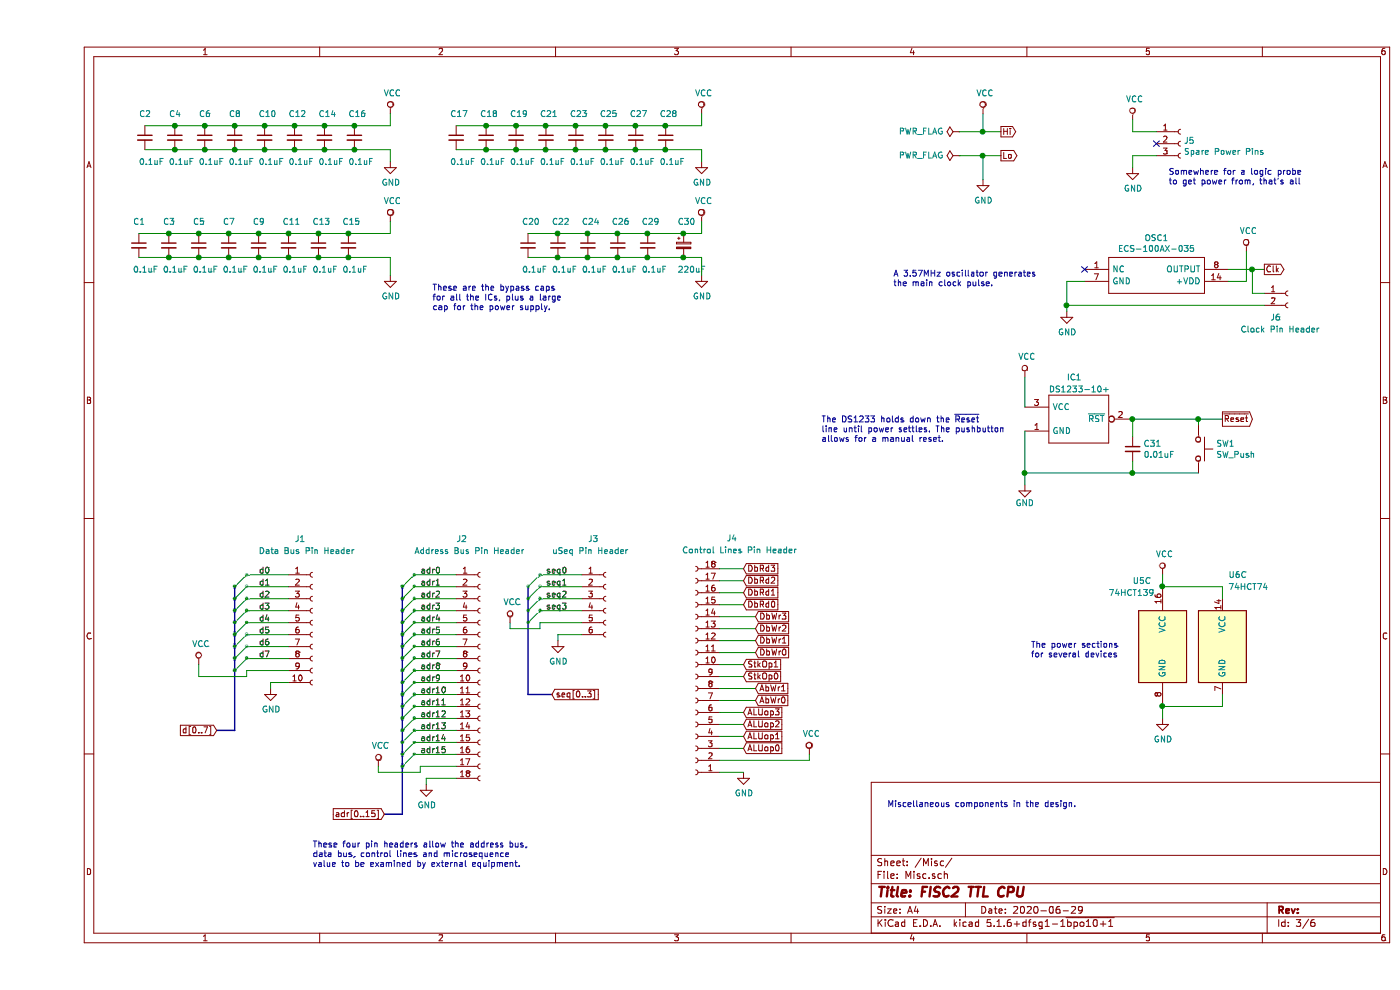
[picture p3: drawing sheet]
EESchema Schematic File Version 4
EELAYER 30 0
EELAYER END
$Descr A4 11693 8268
encoding utf-8
Sheet 3 6
Title "FISC2 TTL CPU"
Date "2020-06-29"
Rev ""
Comp ""
Comment1 ""
Comment2 ""
Comment3 ""
Comment4 ""
$EndDescr
$Comp
L power:VCC #PWR023
U 1 1
P 7900 950
F 0 "#PWR023" H 7900 800 50  0001 C CNN
F 1 "VCC" H 7917 1123 50  0000 C CNN
F 2 "" H 7900 950 50  0001 C CNN
F 3 "" H 7900 950 50  0001 C CNN
	1    7900 950 
	1    0    0    -1  
$EndComp
$Comp
L power:GND #PWR024
U 1 1
P 7900 1500
F 0 "#PWR024" H 7900 1250 50  0001 C CNN
F 1 "GND" H 7905 1327 50  0000 C CNN
F 2 "" H 7900 1500 50  0001 C CNN
F 3 "" H 7900 1500 50  0001 C CNN
	1    7900 1500
	1    0    0    -1  
$EndComp
$Comp
L power:PWR_FLAG #FLG01
U 1 1
P 7700 1100
F 0 "#FLG01" H 7700 1175 50  0001 C CNN
F 1 "PWR_FLAG" V 7700 1227 50  0000 L CNN
F 2 "" H 7700 1100 50  0001 C CNN
F 3 "~" H 7700 1100 50  0001 C CNN
	1    7700 1100
	0    -1   -1   0   
$EndComp
$Comp
L power:PWR_FLAG #FLG02
U 1 1
P 7700 1300
F 0 "#FLG02" H 7700 1375 50  0001 C CNN
F 1 "PWR_FLAG" V 7700 1427 50  0000 L CNN
F 2 "" H 7700 1300 50  0001 C CNN
F 3 "~" H 7700 1300 50  0001 C CNN
	1    7700 1300
	0    -1   -1   0   
$EndComp
Wire Wire Line
	7700 1100 7900 1100
Wire Wire Line
	7900 1100 7900 950 
Wire Wire Line
	7700 1300 7900 1300
Wire Wire Line
	7900 1300 7900 1500
Text GLabel 8050 1100 2    50   Output ~ 0
Hi
Text GLabel 8050 1300 2    50   Output ~ 0
Lo
Wire Wire Line
	8050 1100 7900 1100
Connection ~ 7900 1100
Wire Wire Line
	8050 1300 7900 1300
Connection ~ 7900 1300
Text GLabel 10250 2250 2    50   Output ~ 0
Clk
Text GLabel 9900 3500 2    50   Output ~ 0
~Reset
$Comp
L Device:C_Small C2
U 1 1
P 900 1150
F 0 "C2" H 850 1350 50  0000 L CNN
F 1 "0.1uF" H 850 950 50  0000 L CNN
F 2 "Capacitor_SMD:C_0603_1608Metric_Pad1.05x0.95mm_HandSolder" H 900 1150 50  0001 C CNN
F 3 "~" H 900 1150 50  0001 C CNN
F 4 "Bypass caps" H 900 1150 50  0001 C CNN "Description"
	1    900  1150
	1    0    0    -1  
$EndComp
$Comp
L Device:C_Small C4
U 1 1
P 1150 1150
F 0 "C4" H 1100 1350 50  0000 L CNN
F 1 "0.1uF" H 1100 950 50  0000 L CNN
F 2 "Capacitor_SMD:C_0603_1608Metric_Pad1.05x0.95mm_HandSolder" H 1150 1150 50  0001 C CNN
F 3 "~" H 1150 1150 50  0001 C CNN
F 4 "Bypass caps" H 1150 1150 50  0001 C CNN "Description"
	1    1150 1150
	1    0    0    -1  
$EndComp
$Comp
L Device:C_Small C6
U 1 1
P 1400 1150
F 0 "C6" H 1350 1350 50  0000 L CNN
F 1 "0.1uF" H 1350 950 50  0000 L CNN
F 2 "Capacitor_SMD:C_0603_1608Metric_Pad1.05x0.95mm_HandSolder" H 1400 1150 50  0001 C CNN
F 3 "~" H 1400 1150 50  0001 C CNN
F 4 "Bypass caps" H 1400 1150 50  0001 C CNN "Description"
	1    1400 1150
	1    0    0    -1  
$EndComp
$Comp
L Device:C_Small C8
U 1 1
P 1650 1150
F 0 "C8" H 1600 1350 50  0000 L CNN
F 1 "0.1uF" H 1600 950 50  0000 L CNN
F 2 "Capacitor_SMD:C_0603_1608Metric_Pad1.05x0.95mm_HandSolder" H 1650 1150 50  0001 C CNN
F 3 "~" H 1650 1150 50  0001 C CNN
F 4 "Bypass caps" H 1650 1150 50  0001 C CNN "Description"
	1    1650 1150
	1    0    0    -1  
$EndComp
$Comp
L Device:C_Small C10
U 1 1
P 1900 1150
F 0 "C10" H 1850 1350 50  0000 L CNN
F 1 "0.1uF" H 1850 950 50  0000 L CNN
F 2 "Capacitor_SMD:C_0603_1608Metric_Pad1.05x0.95mm_HandSolder" H 1900 1150 50  0001 C CNN
F 3 "~" H 1900 1150 50  0001 C CNN
F 4 "Bypass caps" H 1900 1150 50  0001 C CNN "Description"
	1    1900 1150
	1    0    0    -1  
$EndComp
$Comp
L Device:C_Small C12
U 1 1
P 2150 1150
F 0 "C12" H 2100 1350 50  0000 L CNN
F 1 "0.1uF" H 2100 950 50  0000 L CNN
F 2 "Capacitor_SMD:C_0603_1608Metric_Pad1.05x0.95mm_HandSolder" H 2150 1150 50  0001 C CNN
F 3 "~" H 2150 1150 50  0001 C CNN
F 4 "Bypass caps" H 2150 1150 50  0001 C CNN "Description"
	1    2150 1150
	1    0    0    -1  
$EndComp
$Comp
L Device:C_Small C14
U 1 1
P 2400 1150
F 0 "C14" H 2350 1350 50  0000 L CNN
F 1 "0.1uF" H 2350 950 50  0000 L CNN
F 2 "Capacitor_SMD:C_0603_1608Metric_Pad1.05x0.95mm_HandSolder" H 2400 1150 50  0001 C CNN
F 3 "~" H 2400 1150 50  0001 C CNN
F 4 "Bypass caps" H 2400 1150 50  0001 C CNN "Description"
	1    2400 1150
	1    0    0    -1  
$EndComp
$Comp
L Device:C_Small C16
U 1 1
P 2650 1150
F 0 "C16" H 2600 1350 50  0000 L CNN
F 1 "0.1uF" H 2600 950 50  0000 L CNN
F 2 "Capacitor_SMD:C_0603_1608Metric_Pad1.05x0.95mm_HandSolder" H 2650 1150 50  0001 C CNN
F 3 "~" H 2650 1150 50  0001 C CNN
F 4 "Bypass caps" H 2650 1150 50  0001 C CNN "Description"
	1    2650 1150
	1    0    0    -1  
$EndComp
Wire Wire Line
	900  1050 1150 1050
Wire Wire Line
	1150 1050 1400 1050
Connection ~ 1150 1050
Wire Wire Line
	1400 1050 1650 1050
Connection ~ 1400 1050
Wire Wire Line
	1650 1050 1900 1050
Connection ~ 1650 1050
Wire Wire Line
	1900 1050 2150 1050
Connection ~ 1900 1050
Wire Wire Line
	2150 1050 2400 1050
Connection ~ 2150 1050
Wire Wire Line
	2400 1050 2650 1050
Connection ~ 2400 1050
Wire Wire Line
	900  1250 1150 1250
Wire Wire Line
	1150 1250 1400 1250
Connection ~ 1150 1250
Wire Wire Line
	1400 1250 1650 1250
Connection ~ 1400 1250
Wire Wire Line
	1650 1250 1900 1250
Connection ~ 1650 1250
Wire Wire Line
	2150 1250 1900 1250
Connection ~ 1900 1250
Wire Wire Line
	2150 1250 2400 1250
Connection ~ 2150 1250
Wire Wire Line
	2400 1250 2650 1250
Connection ~ 2400 1250
$Comp
L power:VCC #PWR010
U 1 1
P 2950 950
F 0 "#PWR010" H 2950 800 50  0001 C CNN
F 1 "VCC" H 2967 1123 50  0000 C CNN
F 2 "" H 2950 950 50  0001 C CNN
F 3 "" H 2950 950 50  0001 C CNN
	1    2950 950 
	1    0    0    -1  
$EndComp
$Comp
L power:GND #PWR011
U 1 1
P 2950 1350
F 0 "#PWR011" H 2950 1100 50  0001 C CNN
F 1 "GND" H 2955 1177 50  0000 C CNN
F 2 "" H 2950 1350 50  0001 C CNN
F 3 "" H 2950 1350 50  0001 C CNN
	1    2950 1350
	1    0    0    -1  
$EndComp
Wire Wire Line
	2650 1250 2950 1250
Wire Wire Line
	2950 1250 2950 1350
Connection ~ 2650 1250
Wire Wire Line
	2650 1050 2950 1050
Wire Wire Line
	2950 1050 2950 950 
Connection ~ 2650 1050
$Comp
L Device:C_Small C17
U 1 1
P 3500 1150
F 0 "C17" H 3450 1350 50  0000 L CNN
F 1 "0.1uF" H 3450 950 50  0000 L CNN
F 2 "Capacitor_SMD:C_0603_1608Metric_Pad1.05x0.95mm_HandSolder" H 3500 1150 50  0001 C CNN
F 3 "~" H 3500 1150 50  0001 C CNN
F 4 "Bypass caps" H 3500 1150 50  0001 C CNN "Description"
	1    3500 1150
	1    0    0    -1  
$EndComp
$Comp
L Device:C_Small C18
U 1 1
P 3750 1150
F 0 "C18" H 3700 1350 50  0000 L CNN
F 1 "0.1uF" H 3700 950 50  0000 L CNN
F 2 "Capacitor_SMD:C_0603_1608Metric_Pad1.05x0.95mm_HandSolder" H 3750 1150 50  0001 C CNN
F 3 "~" H 3750 1150 50  0001 C CNN
F 4 "Bypass caps" H 3750 1150 50  0001 C CNN "Description"
	1    3750 1150
	1    0    0    -1  
$EndComp
$Comp
L Device:C_Small C19
U 1 1
P 4000 1150
F 0 "C19" H 3950 1350 50  0000 L CNN
F 1 "0.1uF" H 3950 950 50  0000 L CNN
F 2 "Capacitor_SMD:C_0603_1608Metric_Pad1.05x0.95mm_HandSolder" H 4000 1150 50  0001 C CNN
F 3 "~" H 4000 1150 50  0001 C CNN
F 4 "Bypass caps" H 4000 1150 50  0001 C CNN "Description"
	1    4000 1150
	1    0    0    -1  
$EndComp
$Comp
L Device:C_Small C21
U 1 1
P 4250 1150
F 0 "C21" H 4200 1350 50  0000 L CNN
F 1 "0.1uF" H 4200 950 50  0000 L CNN
F 2 "Capacitor_SMD:C_0603_1608Metric_Pad1.05x0.95mm_HandSolder" H 4250 1150 50  0001 C CNN
F 3 "~" H 4250 1150 50  0001 C CNN
F 4 "Bypass caps" H 4250 1150 50  0001 C CNN "Description"
	1    4250 1150
	1    0    0    -1  
$EndComp
$Comp
L Device:C_Small C23
U 1 1
P 4500 1150
F 0 "C23" H 4450 1350 50  0000 L CNN
F 1 "0.1uF" H 4450 950 50  0000 L CNN
F 2 "Capacitor_SMD:C_0603_1608Metric_Pad1.05x0.95mm_HandSolder" H 4500 1150 50  0001 C CNN
F 3 "~" H 4500 1150 50  0001 C CNN
F 4 "Bypass caps" H 4500 1150 50  0001 C CNN "Description"
	1    4500 1150
	1    0    0    -1  
$EndComp
$Comp
L Device:C_Small C25
U 1 1
P 4750 1150
F 0 "C25" H 4700 1350 50  0000 L CNN
F 1 "0.1uF" H 4700 950 50  0000 L CNN
F 2 "Capacitor_SMD:C_0603_1608Metric_Pad1.05x0.95mm_HandSolder" H 4750 1150 50  0001 C CNN
F 3 "~" H 4750 1150 50  0001 C CNN
F 4 "Bypass caps" H 4750 1150 50  0001 C CNN "Description"
	1    4750 1150
	1    0    0    -1  
$EndComp
$Comp
L Device:C_Small C27
U 1 1
P 5000 1150
F 0 "C27" H 4950 1350 50  0000 L CNN
F 1 "0.1uF" H 4950 950 50  0000 L CNN
F 2 "Capacitor_SMD:C_0603_1608Metric_Pad1.05x0.95mm_HandSolder" H 5000 1150 50  0001 C CNN
F 3 "~" H 5000 1150 50  0001 C CNN
F 4 "Bypass caps" H 5000 1150 50  0001 C CNN "Description"
	1    5000 1150
	1    0    0    -1  
$EndComp
$Comp
L Device:C_Small C28
U 1 1
P 5250 1150
F 0 "C28" H 5200 1350 50  0000 L CNN
F 1 "0.1uF" H 5200 950 50  0000 L CNN
F 2 "Capacitor_SMD:C_0603_1608Metric_Pad1.05x0.95mm_HandSolder" H 5250 1150 50  0001 C CNN
F 3 "~" H 5250 1150 50  0001 C CNN
F 4 "Bypass caps" H 5250 1150 50  0001 C CNN "Description"
	1    5250 1150
	1    0    0    -1  
$EndComp
Wire Wire Line
	3500 1050 3750 1050
Wire Wire Line
	3750 1050 4000 1050
Connection ~ 3750 1050
Wire Wire Line
	4000 1050 4250 1050
Connection ~ 4000 1050
Wire Wire Line
	4250 1050 4500 1050
Connection ~ 4250 1050
Wire Wire Line
	4500 1050 4750 1050
Connection ~ 4500 1050
Wire Wire Line
	4750 1050 5000 1050
Connection ~ 4750 1050
Wire Wire Line
	5000 1050 5250 1050
Connection ~ 5000 1050
Wire Wire Line
	3500 1250 3750 1250
Wire Wire Line
	3750 1250 4000 1250
Connection ~ 3750 1250
Wire Wire Line
	4000 1250 4250 1250
Connection ~ 4000 1250
Wire Wire Line
	4250 1250 4500 1250
Connection ~ 4250 1250
Wire Wire Line
	4750 1250 4500 1250
Connection ~ 4500 1250
Wire Wire Line
	4750 1250 5000 1250
Connection ~ 4750 1250
Wire Wire Line
	5000 1250 5250 1250
Connection ~ 5000 1250
$Comp
L power:VCC #PWR017
U 1 1
P 5550 950
F 0 "#PWR017" H 5550 800 50  0001 C CNN
F 1 "VCC" H 5567 1123 50  0000 C CNN
F 2 "" H 5550 950 50  0001 C CNN
F 3 "" H 5550 950 50  0001 C CNN
	1    5550 950 
	1    0    0    -1  
$EndComp
$Comp
L power:GND #PWR018
U 1 1
P 5550 1350
F 0 "#PWR018" H 5550 1100 50  0001 C CNN
F 1 "GND" H 5555 1177 50  0000 C CNN
F 2 "" H 5550 1350 50  0001 C CNN
F 3 "" H 5550 1350 50  0001 C CNN
	1    5550 1350
	1    0    0    -1  
$EndComp
Wire Wire Line
	5250 1250 5550 1250
Wire Wire Line
	5550 1250 5550 1350
Connection ~ 5250 1250
Wire Wire Line
	5250 1050 5550 1050
Wire Wire Line
	5550 1050 5550 950 
Connection ~ 5250 1050
$Comp
L Device:C_Small C1
U 1 1
P 850 2050
F 0 "C1" H 800 2250 50  0000 L CNN
F 1 "0.1uF" H 800 1850 50  0000 L CNN
F 2 "Capacitor_SMD:C_0603_1608Metric_Pad1.05x0.95mm_HandSolder" H 850 2050 50  0001 C CNN
F 3 "~" H 850 2050 50  0001 C CNN
F 4 "Bypass caps" H 850 2050 50  0001 C CNN "Description"
	1    850  2050
	1    0    0    -1  
$EndComp
$Comp
L Device:C_Small C3
U 1 1
P 1100 2050
F 0 "C3" H 1050 2250 50  0000 L CNN
F 1 "0.1uF" H 1050 1850 50  0000 L CNN
F 2 "Capacitor_SMD:C_0603_1608Metric_Pad1.05x0.95mm_HandSolder" H 1100 2050 50  0001 C CNN
F 3 "~" H 1100 2050 50  0001 C CNN
F 4 "Bypass caps" H 1100 2050 50  0001 C CNN "Description"
	1    1100 2050
	1    0    0    -1  
$EndComp
$Comp
L Device:C_Small C5
U 1 1
P 1350 2050
F 0 "C5" H 1300 2250 50  0000 L CNN
F 1 "0.1uF" H 1300 1850 50  0000 L CNN
F 2 "Capacitor_SMD:C_0603_1608Metric_Pad1.05x0.95mm_HandSolder" H 1350 2050 50  0001 C CNN
F 3 "~" H 1350 2050 50  0001 C CNN
F 4 "Bypass caps" H 1350 2050 50  0001 C CNN "Description"
	1    1350 2050
	1    0    0    -1  
$EndComp
$Comp
L Device:C_Small C7
U 1 1
P 1600 2050
F 0 "C7" H 1550 2250 50  0000 L CNN
F 1 "0.1uF" H 1550 1850 50  0000 L CNN
F 2 "Capacitor_SMD:C_0603_1608Metric_Pad1.05x0.95mm_HandSolder" H 1600 2050 50  0001 C CNN
F 3 "~" H 1600 2050 50  0001 C CNN
F 4 "Bypass caps" H 1600 2050 50  0001 C CNN "Description"
	1    1600 2050
	1    0    0    -1  
$EndComp
$Comp
L Device:C_Small C9
U 1 1
P 1850 2050
F 0 "C9" H 1800 2250 50  0000 L CNN
F 1 "0.1uF" H 1800 1850 50  0000 L CNN
F 2 "Capacitor_SMD:C_0603_1608Metric_Pad1.05x0.95mm_HandSolder" H 1850 2050 50  0001 C CNN
F 3 "~" H 1850 2050 50  0001 C CNN
F 4 "Bypass caps" H 1850 2050 50  0001 C CNN "Description"
	1    1850 2050
	1    0    0    -1  
$EndComp
$Comp
L Device:C_Small C11
U 1 1
P 2100 2050
F 0 "C11" H 2050 2250 50  0000 L CNN
F 1 "0.1uF" H 2050 1850 50  0000 L CNN
F 2 "Capacitor_SMD:C_0603_1608Metric_Pad1.05x0.95mm_HandSolder" H 2100 2050 50  0001 C CNN
F 3 "~" H 2100 2050 50  0001 C CNN
F 4 "Bypass caps" H 2100 2050 50  0001 C CNN "Description"
	1    2100 2050
	1    0    0    -1  
$EndComp
$Comp
L Device:C_Small C13
U 1 1
P 2350 2050
F 0 "C13" H 2300 2250 50  0000 L CNN
F 1 "0.1uF" H 2300 1850 50  0000 L CNN
F 2 "Capacitor_SMD:C_0603_1608Metric_Pad1.05x0.95mm_HandSolder" H 2350 2050 50  0001 C CNN
F 3 "~" H 2350 2050 50  0001 C CNN
F 4 "Bypass caps" H 2350 2050 50  0001 C CNN "Description"
	1    2350 2050
	1    0    0    -1  
$EndComp
Wire Wire Line
	850  1950 1100 1950
Wire Wire Line
	1100 1950 1350 1950
Connection ~ 1100 1950
Wire Wire Line
	1350 1950 1600 1950
Connection ~ 1350 1950
Wire Wire Line
	1600 1950 1850 1950
Connection ~ 1600 1950
Wire Wire Line
	1850 1950 2100 1950
Connection ~ 1850 1950
Wire Wire Line
	2100 1950 2350 1950
Connection ~ 2100 1950
Connection ~ 2350 1950
Wire Wire Line
	850  2150 1100 2150
Wire Wire Line
	1100 2150 1350 2150
Connection ~ 1100 2150
Wire Wire Line
	1350 2150 1600 2150
Connection ~ 1350 2150
Wire Wire Line
	1600 2150 1850 2150
Connection ~ 1600 2150
Wire Wire Line
	2100 2150 1850 2150
Connection ~ 1850 2150
Wire Wire Line
	2100 2150 2350 2150
Connection ~ 2100 2150
Connection ~ 2350 2150
$Comp
L power:VCC #PWR012
U 1 1
P 2950 1850
F 0 "#PWR012" H 2950 1700 50  0001 C CNN
F 1 "VCC" H 2967 2023 50  0000 C CNN
F 2 "" H 2950 1850 50  0001 C CNN
F 3 "" H 2950 1850 50  0001 C CNN
	1    2950 1850
	1    0    0    -1  
$EndComp
$Comp
L power:GND #PWR013
U 1 1
P 2950 2300
F 0 "#PWR013" H 2950 2050 50  0001 C CNN
F 1 "GND" H 2955 2127 50  0000 C CNN
F 2 "" H 2950 2300 50  0001 C CNN
F 3 "" H 2950 2300 50  0001 C CNN
	1    2950 2300
	1    0    0    -1  
$EndComp
Wire Wire Line
	2950 2150 2950 2300
$Comp
L 74LS593:QX14T50B1.843200B50TT OSC1
U 1 1
P 8750 2250
F 0 "OSC1" H 9350 2515 50  0000 C CNN
F 1 "ECS-100AX-035" H 9350 2424 50  0000 C CNN
F 2 "Oscillator:Oscillator_DIP-14" H 9800 2350 50  0001 L CNN
F 3 "http://docs-emea.rs-online.com/webdocs/127f/0900766b8127fc57.pdf" H 9800 2250 50  0001 L CNN
F 4 "Oscillator" H 9800 2150 50  0001 L CNN "Description"
F 5 "Qantek" H 9800 1950 50  0001 L CNN "Manufacturer_Name"
F 6 "QX14T50B1.843200B50TT" H 9800 1850 50  0001 L CNN "Manufacturer_Part_Number"
F 7 "1735868" H 9800 1550 50  0001 L CNN "RS Part Number"
F 8 "http://uk.rs-online.com/web/p/products/1735868" H 9800 1450 50  0001 L CNN "RS Price/Stock"
F 9 "70418025" H 9800 1350 50  0001 L CNN "Allied_Number"
F 10 "http://www.alliedelec.com/qantek-qx14t50b18-43200b50tt/70418025/" H 9800 1250 50  0001 L CNN "Allied Price/Stock"
	1    8750 2250
	1    0    0    -1  
$EndComp
NoConn ~ 8750 2250
$Comp
L power:GND #PWR027
U 1 1
P 8600 2600
F 0 "#PWR027" H 8600 2350 50  0001 C CNN
F 1 "GND" H 8605 2427 50  0000 C CNN
F 2 "" H 8600 2600 50  0001 C CNN
F 3 "" H 8600 2600 50  0001 C CNN
	1    8600 2600
	1    0    0    -1  
$EndComp
$Comp
L power:VCC #PWR032
U 1 1
P 10100 2100
F 0 "#PWR032" H 10100 1950 50  0001 C CNN
F 1 "VCC" H 10117 2273 50  0000 C CNN
F 2 "" H 10100 2100 50  0001 C CNN
F 3 "" H 10100 2100 50  0001 C CNN
	1    10100 2100
	1    0    0    -1  
$EndComp
Wire Wire Line
	10100 2100 10100 2350
Wire Wire Line
	10100 2350 9950 2350
Wire Wire Line
	8750 2350 8600 2350
Wire Wire Line
	8600 2350 8600 2550
Wire Wire Line
	9950 2250 10150 2250
$Comp
L Connector:Conn_01x10_Female J1
U 1 1
P 2300 5200
F 0 "J1" H 2150 5900 50  0000 L CNN
F 1 "Data Bus Pin Header" H 1850 5800 50  0000 L CNN
F 2 "Connector_PinSocket_2.54mm:PinSocket_1x10_P2.54mm_Vertical" H 2300 5200 50  0001 C CNN
F 3 "~" H 2300 5200 50  0001 C CNN
F 4 "Data Bus Pin Header" H 2300 5200 50  0001 C CNN "Description"
	1    2300 5200
	1    0    0    -1  
$EndComp
$Comp
L Connector:Conn_01x18_Female J2
U 1 1
P 3700 5600
F 0 "J2" H 3500 6700 50  0000 L CNN
F 1 "Address Bus Pin Header" H 3150 6600 50  0000 L CNN
F 2 "Connector_PinSocket_2.54mm:PinSocket_1x18_P2.54mm_Vertical" H 3700 5600 50  0001 C CNN
F 3 "~" H 3700 5600 50  0001 C CNN
F 4 "Address Bus Pin Header" H 3700 5600 50  0001 C CNN "Description"
	1    3700 5600
	1    0    0    -1  
$EndComp
$Comp
L Connector:Conn_01x06_Female J3
U 1 1
P 4750 5000
F 0 "J3" H 4600 5500 50  0000 L CNN
F 1 "uSeq Pin Header" H 4300 5400 50  0000 L CNN
F 2 "Connector_PinSocket_2.54mm:PinSocket_1x06_P2.54mm_Vertical" H 4750 5000 50  0001 C CNN
F 3 "~" H 4750 5000 50  0001 C CNN
F 4 "uSeq Pin Header" H 4750 5000 50  0001 C CNN "Description"
	1    4750 5000
	1    0    0    -1  
$EndComp
Entry Wire Line
	1650 4900 1750 4800
Wire Wire Line
	1750 4800 2100 4800
Entry Wire Line
	1650 5000 1750 4900
Entry Wire Line
	1750 5000 1650 5100
Entry Wire Line
	1650 5200 1750 5100
Entry Wire Line
	1650 5300 1750 5200
Entry Wire Line
	1650 5400 1750 5300
Entry Wire Line
	1650 5500 1750 5400
Entry Wire Line
	1650 5600 1750 5500
Entry Wire Line
	3050 4900 3150 4800
Entry Wire Line
	3050 5000 3150 4900
Entry Wire Line
	3050 5100 3150 5000
Entry Wire Line
	3050 5200 3150 5100
Entry Wire Line
	3050 5300 3150 5200
Entry Wire Line
	3050 5400 3150 5300
Entry Wire Line
	3050 5500 3150 5400
Entry Wire Line
	3050 5600 3150 5500
Entry Wire Line
	3050 5700 3150 5600
Entry Wire Line
	3050 5800 3150 5700
Entry Wire Line
	3050 5900 3150 5800
Entry Wire Line
	3050 6000 3150 5900
Entry Wire Line
	3050 6100 3150 6000
Entry Wire Line
	3050 6200 3150 6100
Entry Wire Line
	3050 6300 3150 6200
Entry Wire Line
	3050 6400 3150 6300
Entry Wire Line
	4100 4900 4200 4800
Entry Wire Line
	4100 5000 4200 4900
Entry Wire Line
	4100 5100 4200 5000
Entry Wire Line
	4100 5200 4200 5100
Wire Wire Line
	1750 4900 2100 4900
Wire Wire Line
	1750 5000 2100 5000
Wire Wire Line
	1750 5100 2100 5100
Wire Wire Line
	1750 5200 2100 5200
Wire Wire Line
	1750 5300 2100 5300
Wire Wire Line
	1750 5400 2100 5400
Wire Wire Line
	1750 5500 2100 5500
Wire Wire Line
	3150 4800 3500 4800
Wire Wire Line
	3150 4900 3500 4900
Wire Wire Line
	3150 5000 3500 5000
Wire Wire Line
	3150 5100 3500 5100
Wire Wire Line
	3150 5200 3500 5200
Wire Wire Line
	3150 5300 3500 5300
Wire Wire Line
	3150 5400 3500 5400
Wire Wire Line
	3500 5500 3150 5500
Wire Wire Line
	3150 5600 3500 5600
Wire Wire Line
	3500 5700 3150 5700
Wire Wire Line
	3150 5800 3500 5800
Wire Wire Line
	3500 5900 3150 5900
Wire Wire Line
	3150 6000 3500 6000
Wire Wire Line
	3500 6100 3150 6100
Wire Wire Line
	3150 6200 3500 6200
Wire Wire Line
	3500 6300 3150 6300
Wire Wire Line
	4550 5100 4200 5100
Wire Wire Line
	4200 5000 4550 5000
Wire Wire Line
	4200 4900 4550 4900
Wire Wire Line
	4550 4800 4200 4800
$Comp
L power:GND #PWR08
U 1 1
P 1950 5750
F 0 "#PWR08" H 1950 5500 50  0001 C CNN
F 1 "GND" H 1955 5577 50  0000 C CNN
F 2 "" H 1950 5750 50  0001 C CNN
F 3 "" H 1950 5750 50  0001 C CNN
	1    1950 5750
	1    0    0    -1  
$EndComp
$Comp
L power:GND #PWR016
U 1 1
P 4350 5350
F 0 "#PWR016" H 4350 5100 50  0001 C CNN
F 1 "GND" H 4355 5177 50  0000 C CNN
F 2 "" H 4350 5350 50  0001 C CNN
F 3 "" H 4350 5350 50  0001 C CNN
	1    4350 5350
	1    0    0    -1  
$EndComp
$Comp
L power:GND #PWR014
U 1 1
P 3250 6550
F 0 "#PWR014" H 3250 6300 50  0001 C CNN
F 1 "GND" H 3255 6377 50  0000 C CNN
F 2 "" H 3250 6550 50  0001 C CNN
F 3 "" H 3250 6550 50  0001 C CNN
	1    3250 6550
	1    0    0    -1  
$EndComp
Wire Wire Line
	2100 5700 1950 5700
Wire Wire Line
	1950 5700 1950 5750
Wire Wire Line
	4550 5300 4350 5300
Wire Wire Line
	4350 5300 4350 5350
Wire Wire Line
	3500 6500 3250 6500
Wire Wire Line
	3250 6500 3250 6550
Text GLabel 1500 6100 0    50   Input ~ 0
d[0..7]
Wire Bus Line
	1500 6100 1650 6100
Text Label 1850 4800 0    50   ~ 0
d0
Text Label 1850 4900 0    50   ~ 0
d1
Text Label 1850 5000 0    50   ~ 0
d2
Text Label 1850 5100 0    50   ~ 0
d3
Text Label 1850 5200 0    50   ~ 0
d4
Text Label 1850 5300 0    50   ~ 0
d5
Text Label 1850 5400 0    50   ~ 0
d6
Text Label 1850 5500 0    50   ~ 0
d7
Text GLabel 2900 6800 0    50   Input ~ 0
adr[0..15]
Wire Bus Line
	2900 6800 3050 6800
Text Label 3200 4800 0    50   ~ 0
adr0
Text Label 3200 4900 0    50   ~ 0
adr1
Text Label 3200 5000 0    50   ~ 0
adr2
Text Label 3200 5100 0    50   ~ 0
adr3
Text Label 3200 5200 0    50   ~ 0
adr4
Text Label 3200 5300 0    50   ~ 0
adr5
Text Label 3200 5400 0    50   ~ 0
adr6
Text Label 3200 5500 0    50   ~ 0
adr7
Text Label 3200 5600 0    50   ~ 0
adr8
Text Label 3200 5700 0    50   ~ 0
adr9
Text Label 3200 5800 0    50   ~ 0
adr10
Text Label 3200 5900 0    50   ~ 0
adr11
Text Label 3200 6000 0    50   ~ 0
adr12
Text Label 3200 6100 0    50   ~ 0
adr13
Text Label 3200 6200 0    50   ~ 0
adr14
Text Label 3200 6300 0    50   ~ 0
adr15
Text Label 4250 4800 0    50   ~ 0
seq0
Text Label 4250 4900 0    50   ~ 0
seq1
Text Label 4250 5000 0    50   ~ 0
seq2
Text Label 4250 5100 0    50   ~ 0
seq3
Text GLabel 4300 5800 2    50   Input ~ 0
seq[0..3]
Wire Bus Line
	4100 5800 4300 5800
$Comp
L power:GND #PWR026
U 1 1
P 8250 4050
F 0 "#PWR026" H 8250 3800 50  0001 C CNN
F 1 "GND" H 8250 3900 50  0000 C CNN
F 2 "" H 8250 4050 50  0001 C CNN
F 3 "" H 8250 4050 50  0001 C CNN
	1    8250 4050
	1    0    0    -1  
$EndComp
$Comp
L power:VCC #PWR025
U 1 1
P 8250 3150
F 0 "#PWR025" H 8250 3000 50  0001 C CNN
F 1 "VCC" H 8267 3323 50  0000 C CNN
F 2 "" H 8250 3150 50  0001 C CNN
F 3 "" H 8250 3150 50  0001 C CNN
	1    8250 3150
	1    0    0    -1  
$EndComp
Wire Wire Line
	8250 3150 8250 3400
Wire Wire Line
	8250 3600 8250 3950
$Comp
L Device:CP_Small C30
U 1 1
P 5400 2050
F 0 "C30" H 5350 2250 50  0000 L CNN
F 1 "220uF" H 5350 1850 50  0000 L CNN
F 2 "Capacitor_THT:CP_Radial_D8.0mm_P5.00mm" H 5400 2050 50  0001 C CNN
F 3 "~" H 5400 2050 50  0001 C CNN
F 4 "Power cap" H 5400 2050 50  0001 C CNN "Description"
	1    5400 2050
	1    0    0    -1  
$EndComp
$Comp
L Device:C_Small C15
U 1 1
P 2600 2050
F 0 "C15" H 2550 2250 50  0000 L CNN
F 1 "0.1uF" H 2550 1850 50  0000 L CNN
F 2 "Capacitor_SMD:C_0603_1608Metric_Pad1.05x0.95mm_HandSolder" H 2600 2050 50  0001 C CNN
F 3 "~" H 2600 2050 50  0001 C CNN
F 4 "Bypass caps" H 2600 2050 50  0001 C CNN "Description"
	1    2600 2050
	1    0    0    -1  
$EndComp
Wire Wire Line
	2950 1850 2950 1950
$Comp
L 74xx:74LS139 U5
U 3 1
P 9400 5400
F 0 "U5" H 9150 5950 50  0000 L CNN
F 1 "74HCT139" H 8950 5850 50  0000 L CNN
F 2 "Package_SO:SOIC-16_3.9x9.9mm_P1.27mm" H 9400 5400 50  0001 C CNN
F 3 "http://www.ti.com/lit/gpn/sn74LS139" H 9400 5400 50  0001 C CNN
F 4 "PCinicr and AbWr Demux" H 9400 5400 50  0001 C CNN "Description"
	3    9400 5400
	1    0    0    -1  
$EndComp
$Comp
L power:GND #PWR031
U 1 1
P 9400 6000
F 0 "#PWR031" H 9400 5750 50  0001 C CNN
F 1 "GND" H 9405 5827 50  0000 C CNN
F 2 "" H 9400 6000 50  0001 C CNN
F 3 "" H 9400 6000 50  0001 C CNN
	1    9400 6000
	1    0    0    -1  
$EndComp
$Comp
L power:VCC #PWR030
U 1 1
P 9400 4800
F 0 "#PWR030" H 9400 4650 50  0001 C CNN
F 1 "VCC" H 9417 4973 50  0000 C CNN
F 2 "" H 9400 4800 50  0001 C CNN
F 3 "" H 9400 4800 50  0001 C CNN
	1    9400 4800
	1    0    0    -1  
$EndComp
Wire Wire Line
	9400 4800 9400 4900
Wire Wire Line
	9400 5900 9400 6000
$Comp
L DS1233:DS1233-10+ IC1
U 1 1
P 8250 3400
F 0 "IC1" H 8600 3650 50  0000 L CNN
F 1 "DS1233-10+" H 8450 3550 50  0000 L CNN
F 2 "Package_TO_SOT_THT:TO-92" H 9000 3500 50  0001 L CNN
F 3 "http://docs-emea.rs-online.com/webdocs/0a29/0900766b80a2926b.pdf" H 9000 3400 50  0001 L CNN
F 4 "Reset Device" H 9000 3300 50  0001 L CNN "Description"
F 5 "" H 9000 3200 50  0001 L CNN "Height"
F 6 "Maxim Integrated" H 9000 3100 50  0001 L CNN "Manufacturer_Name"
F 7 "DS1233-10+" H 9000 3000 50  0001 L CNN "Manufacturer_Part_Number"
F 8 "700-DS1233-10" H 9000 2900 50  0001 L CNN "Mouser Part Number"
F 9 "https://www.mouser.com/Search/Refine.aspx?Keyword=700-DS1233-10" H 9000 2800 50  0001 L CNN "Mouser Price/Stock"
F 10 "1901547P" H 9000 2700 50  0001 L CNN "RS Part Number"
F 11 "http://uk.rs-online.com/web/p/products/1901547P" H 9000 2600 50  0001 L CNN "RS Price/Stock"
	1    8250 3400
	1    0    0    -1  
$EndComp
$Comp
L Device:C_Small C31
U 1 1
P 9150 3750
F 0 "C31" H 9242 3796 50  0000 L CNN
F 1 "0.01uF" H 9242 3705 50  0000 L CNN
F 2 "Capacitor_SMD:C_0603_1608Metric_Pad1.05x0.95mm_HandSolder" H 9150 3750 50  0001 C CNN
F 3 "~" H 9150 3750 50  0001 C CNN
F 4 "Reset cap" H 9150 3750 50  0001 C CNN "Description"
	1    9150 3750
	1    0    0    -1  
$EndComp
$Comp
L Switch:SW_Push SW1
U 1 1
P 9700 3750
F 0 "SW1" V 9654 3898 50  0000 L CNN
F 1 "SW_Push" V 9745 3898 50  0000 L CNN
F 2 "Button_Switch_THT:Push_E-Switch_KS01Q01" H 9700 3950 50  0001 C CNN
F 3 "" H 9700 3950 50  0001 C CNN
F 4 "Reset button" H 9700 3750 50  0001 C CNN "Description"
	1    9700 3750
	0    1    1    0   
$EndComp
Wire Wire Line
	9700 3550 9700 3500
Connection ~ 9700 3500
Wire Wire Line
	9700 3500 9900 3500
Wire Wire Line
	9150 3650 9150 3500
Wire Wire Line
	9150 3850 9150 3950
Wire Wire Line
	9150 3950 8250 3950
Connection ~ 8250 3950
Wire Wire Line
	8250 3950 8250 4050
Text Notes 7150 2400 0    50   ~ 0
A 3.57MHz oscillator generates\nthe main clock pulse.
Text Notes 6550 3700 0    50   ~ 0
The DS1233 holds down the ~Reset\nline until power settles. The pushbutton\nallows for a manual reset.
Text Notes 8300 5500 0    50   ~ 0
The power sections\nfor several devices
Text Notes 3300 2600 0    50   ~ 0
These are the bypass caps\nfor all the ICs, plus a large\ncap for the power supply.
Text Notes 2300 7250 0    50   ~ 0
These four pin headers allow the address bus,\ndata bus, control lines and microsequence\nvalue to be examined by external equipment.
Text Notes 7100 6750 0    50   ~ 0
Miscellaneous components in the design.
Text GLabel 5900 6250 2    50   Input ~ 0
ALUop0
Text GLabel 5900 6150 2    50   Input ~ 0
ALUop1
Text GLabel 5900 6050 2    50   Input ~ 0
ALUop2
Text GLabel 5900 5950 2    50   Input ~ 0
ALUop3
$Comp
L Connector:Conn_01x18_Female J4
U 1 1
P 5500 5650
F 0 "J4" H 5150 4500 50  0000 L CNN
F 1 "Control Lines Pin Header" H 4650 4600 50  0000 L CNN
F 2 "Connector_PinSocket_2.54mm:PinSocket_1x18_P2.54mm_Vertical" H 5500 5650 50  0001 C CNN
F 3 "~" H 5500 5650 50  0001 C CNN
F 4 "Address Bus Pin Header" H 5500 5650 50  0001 C CNN "Description"
	1    5500 5650
	-1   0    0    1   
$EndComp
$Comp
L power:GND #PWR021
U 1 1
P 5900 6450
F 0 "#PWR021" H 5900 6200 50  0001 C CNN
F 1 "GND" H 5905 6277 50  0000 C CNN
F 2 "" H 5900 6450 50  0001 C CNN
F 3 "" H 5900 6450 50  0001 C CNN
	1    5900 6450
	1    0    0    -1  
$EndComp
Wire Wire Line
	5700 6450 5900 6450
Wire Wire Line
	5700 6250 5900 6250
Wire Wire Line
	5700 6150 5900 6150
Wire Wire Line
	5900 6050 5700 6050
Wire Wire Line
	5700 5950 5900 5950
$Comp
L Connector:Conn_01x02_Female J6
U 1 1
P 10450 2450
F 0 "J6" H 10300 2250 50  0000 L CNN
F 1 "Clock Pin Header" H 10050 2150 50  0000 L CNN
F 2 "Connector_PinSocket_2.54mm:PinSocket_1x02_P2.54mm_Vertical" H 10450 2450 50  0001 C CNN
F 3 "~" H 10450 2450 50  0001 C CNN
F 4 "Clock Pin Header" H 10450 2450 50  0001 C CNN "Description"
	1    10450 2450
	1    0    0    -1  
$EndComp
Wire Wire Line
	2350 1950 2600 1950
Wire Wire Line
	2350 2150 2600 2150
Connection ~ 2600 1950
Connection ~ 2600 2150
Wire Wire Line
	10150 2250 10150 2450
Wire Wire Line
	10150 2450 10250 2450
Connection ~ 10150 2250
Wire Wire Line
	10150 2250 10250 2250
Wire Wire Line
	10250 2550 8600 2550
Connection ~ 8600 2550
Wire Wire Line
	8600 2550 8600 2600
$Comp
L power:VCC #PWR07
U 1 1
P 1350 5550
F 0 "#PWR07" H 1350 5400 50  0001 C CNN
F 1 "VCC" H 1367 5723 50  0000 C CNN
F 2 "" H 1350 5550 50  0001 C CNN
F 3 "" H 1350 5550 50  0001 C CNN
	1    1350 5550
	1    0    0    -1  
$EndComp
Wire Wire Line
	2100 5600 1750 5600
Wire Wire Line
	1750 5600 1750 5650
Wire Wire Line
	1750 5650 1350 5650
Wire Wire Line
	1350 5650 1350 5550
$Comp
L power:VCC #PWR09
U 1 1
P 2850 6400
F 0 "#PWR09" H 2850 6250 50  0001 C CNN
F 1 "VCC" H 2867 6573 50  0000 C CNN
F 2 "" H 2850 6400 50  0001 C CNN
F 3 "" H 2850 6400 50  0001 C CNN
	1    2850 6400
	1    0    0    -1  
$EndComp
Wire Wire Line
	3500 6400 3200 6400
Wire Wire Line
	3200 6400 3200 6450
Wire Wire Line
	3200 6450 2850 6450
Wire Wire Line
	2850 6450 2850 6400
$Comp
L power:VCC #PWR015
U 1 1
P 3950 5200
F 0 "#PWR015" H 3950 5050 50  0001 C CNN
F 1 "VCC" H 3967 5373 50  0000 C CNN
F 2 "" H 3950 5200 50  0001 C CNN
F 3 "" H 3950 5200 50  0001 C CNN
	1    3950 5200
	1    0    0    -1  
$EndComp
Wire Wire Line
	4550 5200 4200 5200
Wire Wire Line
	4200 5200 4200 5250
Wire Wire Line
	4200 5250 3950 5250
Wire Wire Line
	3950 5250 3950 5200
$Comp
L power:VCC #PWR022
U 1 1
P 6450 6300
F 0 "#PWR022" H 6450 6150 50  0001 C CNN
F 1 "VCC" H 6467 6473 50  0000 C CNN
F 2 "" H 6450 6300 50  0001 C CNN
F 3 "" H 6450 6300 50  0001 C CNN
	1    6450 6300
	1    0    0    -1  
$EndComp
Wire Wire Line
	5700 6350 6450 6350
Wire Wire Line
	6450 6350 6450 6300
Wire Wire Line
	9150 3500 9700 3500
Wire Wire Line
	9150 3950 9700 3950
Connection ~ 9150 3500
Connection ~ 9150 3950
Wire Wire Line
	2600 1950 2950 1950
Wire Wire Line
	2600 2150 2950 2150
$Comp
L Device:C_Small C22
U 1 1
P 4350 2050
F 0 "C22" H 4300 2250 50  0000 L CNN
F 1 "0.1uF" H 4300 1850 50  0000 L CNN
F 2 "Capacitor_SMD:C_0603_1608Metric_Pad1.05x0.95mm_HandSolder" H 4350 2050 50  0001 C CNN
F 3 "~" H 4350 2050 50  0001 C CNN
F 4 "Bypass caps" H 4350 2050 50  0001 C CNN "Description"
	1    4350 2050
	1    0    0    -1  
$EndComp
$Comp
L Device:C_Small C24
U 1 1
P 4600 2050
F 0 "C24" H 4550 2250 50  0000 L CNN
F 1 "0.1uF" H 4550 1850 50  0000 L CNN
F 2 "Capacitor_SMD:C_0603_1608Metric_Pad1.05x0.95mm_HandSolder" H 4600 2050 50  0001 C CNN
F 3 "~" H 4600 2050 50  0001 C CNN
F 4 "Bypass caps" H 4600 2050 50  0001 C CNN "Description"
	1    4600 2050
	1    0    0    -1  
$EndComp
Wire Wire Line
	4350 1950 4600 1950
Connection ~ 4600 1950
Wire Wire Line
	4350 2150 4600 2150
Connection ~ 4600 2150
$Comp
L power:VCC #PWR019
U 1 1
P 5550 1850
F 0 "#PWR019" H 5550 1700 50  0001 C CNN
F 1 "VCC" H 5567 2023 50  0000 C CNN
F 2 "" H 5550 1850 50  0001 C CNN
F 3 "" H 5550 1850 50  0001 C CNN
	1    5550 1850
	1    0    0    -1  
$EndComp
$Comp
L power:GND #PWR020
U 1 1
P 5550 2300
F 0 "#PWR020" H 5550 2050 50  0001 C CNN
F 1 "GND" H 5555 2127 50  0000 C CNN
F 2 "" H 5550 2300 50  0001 C CNN
F 3 "" H 5550 2300 50  0001 C CNN
	1    5550 2300
	1    0    0    -1  
$EndComp
Wire Wire Line
	5550 2150 5550 2300
$Comp
L Device:C_Small C26
U 1 1
P 4850 2050
F 0 "C26" H 4800 2250 50  0000 L CNN
F 1 "0.1uF" H 4800 1850 50  0000 L CNN
F 2 "Capacitor_SMD:C_0603_1608Metric_Pad1.05x0.95mm_HandSolder" H 4850 2050 50  0001 C CNN
F 3 "~" H 4850 2050 50  0001 C CNN
F 4 "Bypass caps" H 4850 2050 50  0001 C CNN "Description"
	1    4850 2050
	1    0    0    -1  
$EndComp
Wire Wire Line
	5550 1850 5550 1950
Wire Wire Line
	4600 1950 4850 1950
Wire Wire Line
	4600 2150 4850 2150
Connection ~ 4850 1950
Connection ~ 4850 2150
$Comp
L 74xx:74LS74 U6
U 3 1
P 9900 5400
F 0 "U6" H 9950 6000 50  0000 L CNN
F 1 "74HCT74" H 9950 5900 50  0000 L CNN
F 2 "Package_SO:SOIC-14_3.9x8.7mm_P1.27mm" H 9900 5400 50  0001 C CNN
F 3 "74xx/74hc_hct74.pdf" H 9900 5400 50  0001 C CNN
F 4 "Carry" H 9900 5400 50  0001 C CNN "Description"
	3    9900 5400
	1    0    0    -1  
$EndComp
Wire Wire Line
	9400 4900 9900 4900
Wire Wire Line
	9900 4900 9900 5000
Connection ~ 9400 4900
Wire Wire Line
	9400 5900 9900 5900
Wire Wire Line
	9900 5900 9900 5800
Connection ~ 9400 5900
$Comp
L Device:C_Small C20
U 1 1
P 4100 2050
F 0 "C20" H 4050 2250 50  0000 L CNN
F 1 "0.1uF" H 4050 1850 50  0000 L CNN
F 2 "Capacitor_SMD:C_0603_1608Metric_Pad1.05x0.95mm_HandSolder" H 4100 2050 50  0001 C CNN
F 3 "~" H 4100 2050 50  0001 C CNN
F 4 "Bypass caps" H 4100 2050 50  0001 C CNN "Description"
	1    4100 2050
	1    0    0    -1  
$EndComp
Wire Wire Line
	4100 1950 4350 1950
Connection ~ 4350 1950
Wire Wire Line
	4100 2150 4350 2150
Connection ~ 4350 2150
Connection ~ 5400 1950
Wire Wire Line
	5400 1950 5550 1950
Connection ~ 5400 2150
Wire Wire Line
	5400 2150 5550 2150
Wire Wire Line
	4850 1950 5100 1950
Wire Wire Line
	4850 2150 5100 2150
Text GLabel 6000 5150 2    50   Input ~ 0
DbWr3
Text GLabel 5900 5550 2    50   Input ~ 0
StkOp1
Text GLabel 5900 5650 2    50   Input ~ 0
StkOp0
Text GLabel 5900 4750 2    50   Input ~ 0
DbRd3
Text GLabel 5900 4850 2    50   Input ~ 0
DbRd2
Text GLabel 5900 4950 2    50   Input ~ 0
DbRd1
Text GLabel 5900 5050 2    50   Input ~ 0
DbRd0
Text GLabel 6000 5750 2    50   Input ~ 0
AbWr1
Text GLabel 6000 5850 2    50   Input ~ 0
AbWr0
Text GLabel 6000 5250 2    50   Input ~ 0
DbWr2
Text GLabel 6000 5350 2    50   Input ~ 0
DbWr1
Text GLabel 6000 5450 2    50   Input ~ 0
DbWr0
Wire Wire Line
	5700 4750 5900 4750
Wire Wire Line
	5900 4850 5700 4850
Wire Wire Line
	5700 4950 5900 4950
Wire Wire Line
	5900 5050 5700 5050
Wire Wire Line
	5700 5150 6000 5150
Wire Wire Line
	6000 5250 5700 5250
Wire Wire Line
	5700 5350 6000 5350
Wire Wire Line
	6000 5450 5700 5450
Wire Wire Line
	5700 5550 5900 5550
Wire Wire Line
	5700 5650 5900 5650
Wire Wire Line
	5700 5750 6000 5750
Wire Wire Line
	6000 5850 5700 5850
$Comp
L Connector:Conn_01x03_Female J5
U 1 1
P 9550 1200
F 0 "J5" H 9578 1226 50  0000 L CNN
F 1 "Spare Power Pins" H 9578 1135 50  0000 L CNN
F 2 "Connector_PinSocket_2.54mm:PinSocket_1x03_P2.54mm_Vertical" H 9550 1200 50  0001 C CNN
F 3 "~" H 9550 1200 50  0001 C CNN
F 4 "Spare Power Pins" H 9550 1200 50  0001 C CNN "Description"
	1    9550 1200
	1    0    0    -1  
$EndComp
$Comp
L power:VCC #PWR028
U 1 1
P 9150 1000
F 0 "#PWR028" H 9150 850 50  0001 C CNN
F 1 "VCC" H 9167 1173 50  0000 C CNN
F 2 "" H 9150 1000 50  0001 C CNN
F 3 "" H 9150 1000 50  0001 C CNN
	1    9150 1000
	1    0    0    -1  
$EndComp
$Comp
L power:GND #PWR029
U 1 1
P 9150 1400
F 0 "#PWR029" H 9150 1150 50  0001 C CNN
F 1 "GND" H 9155 1227 50  0000 C CNN
F 2 "" H 9150 1400 50  0001 C CNN
F 3 "" H 9150 1400 50  0001 C CNN
	1    9150 1400
	1    0    0    -1  
$EndComp
NoConn ~ 9350 1200
Wire Wire Line
	9350 1100 9150 1100
Wire Wire Line
	9150 1100 9150 1000
Wire Wire Line
	9350 1300 9150 1300
Wire Wire Line
	9150 1300 9150 1400
Text Notes 9450 1550 0    50   ~ 0
Somewhere for a logic probe\nto get power from, that's all
Wire Bus Line
	4100 4900 4100 5800
Wire Bus Line
	1650 4900 1650 6100
Wire Bus Line
	3050 4900 3050 6800
$Comp
L Device:C_Small C29
U 1 1
P 5100 2050
F 0 "C29" H 5050 2250 50  0000 L CNN
F 1 "0.1uF" H 5050 1850 50  0000 L CNN
F 2 "Capacitor_SMD:C_0603_1608Metric_Pad1.05x0.95mm_HandSolder" H 5100 2050 50  0001 C CNN
F 3 "~" H 5100 2050 50  0001 C CNN
F 4 "Bypass caps" H 5100 2050 50  0001 C CNN "Description"
	1    5100 2050
	1    0    0    -1  
$EndComp
Connection ~ 5100 1950
Wire Wire Line
	5100 1950 5400 1950
Connection ~ 5100 2150
Wire Wire Line
	5100 2150 5400 2150
$EndSCHEMATC
